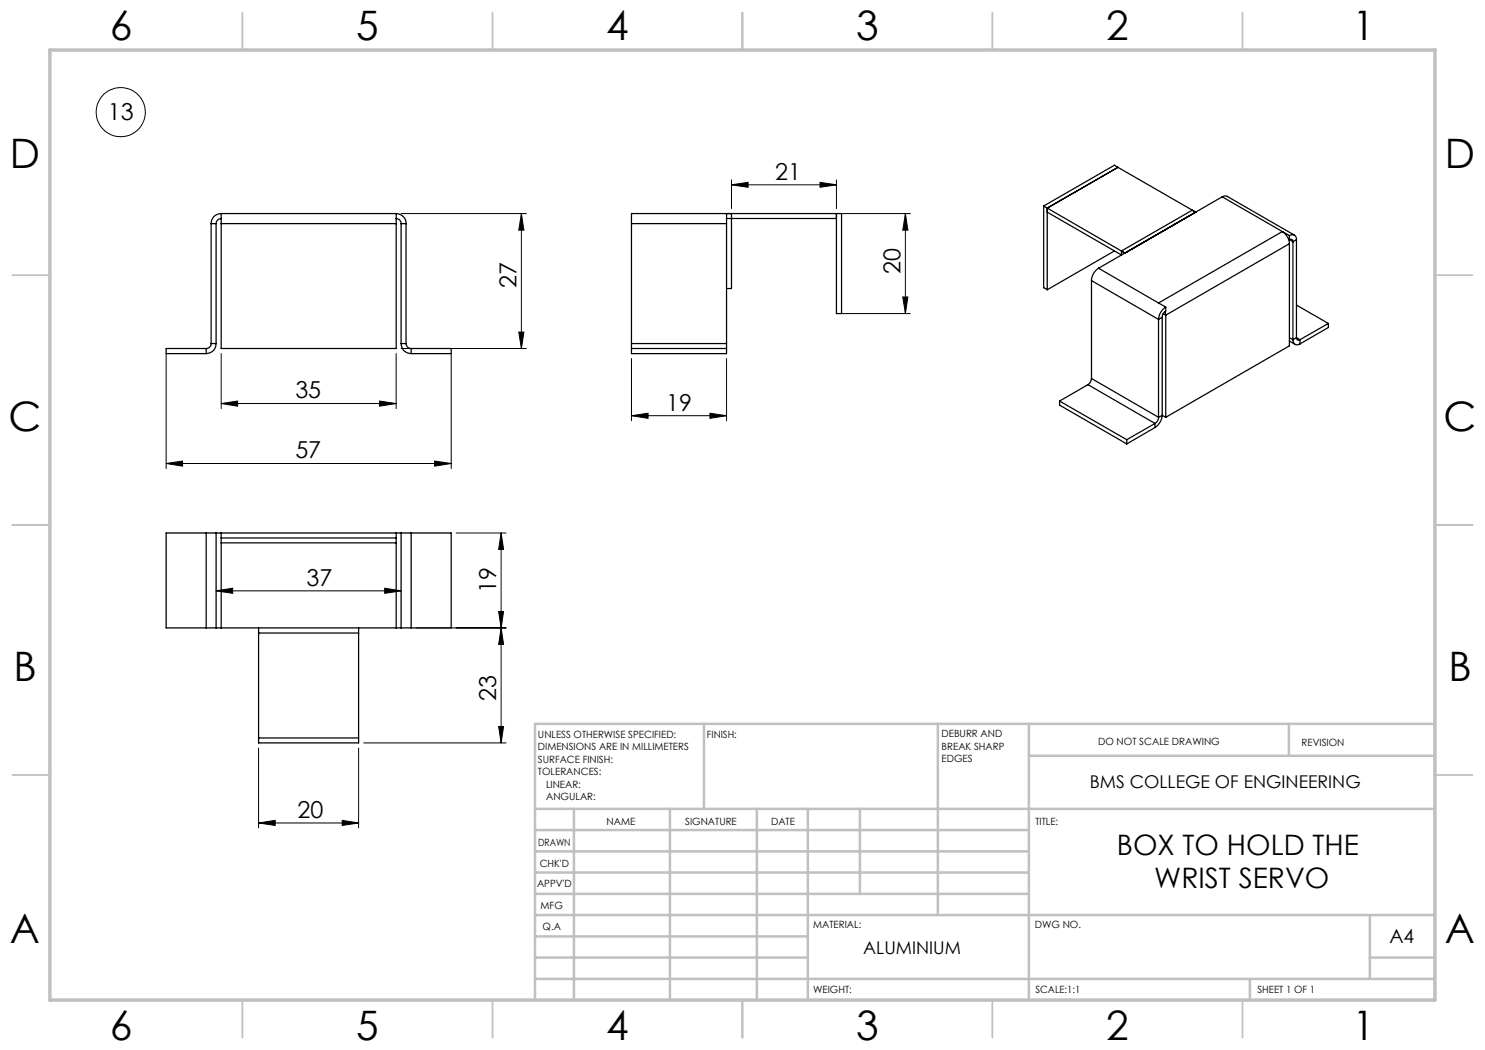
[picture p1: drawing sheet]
<svg xmlns="http://www.w3.org/2000/svg" width="297mm" height="210mm" viewBox="0 0 297 210" stroke-linecap="round" stroke-linejoin="round" font-family="sans-serif">
<g fill="none" stroke="#000" stroke-width=".2">
<path d="M146.3 37l3.3-.5v1zM146.3 36v5.7M146.3 37h21M164 36.5l3.3 .5-3.3 .5zM167.3 36v5.7M80.2 42.7h25.1M104.3 42.7v27M104.3 42.7l.5 3.3h-1zM168.3 42.7h13.8M180.6 59.4h1l-.5 3.3zM181.1 42.7l.5 3.3h-1zM181.1 42.7v20"/>
<path d="M33.2 70.7v23M44.2 70.7v11M79.2 70.7v11M80.2 69.7h25.1M90.2 70.7v23M103.8 66.4h1l-.5 3.3zM126.3 71.7v12.5M145.3 71.7v12.5M168.3 62.7h13.8M33.2 92.7l3.3-.5v1zM33.2 92.7h57M44.2 80.7l3.3-.5v1z"/>
<path d="M44.2 80.7h35M75.9 80.2l3.3 .5-3.3 .5zM86.9 92.2l3.3 .5-3.3 .5zM126.3 83.1l3.3-.5v1.1zM126.3 83.1h19M142 82.6l3.3 .5-3.3 .6zM43.2 118.2l3.3-.6v1.1zM43.2 118.2h37M76.9 117.6l3.3 .6-3.3 .5zM91.2 106.6h10M100.2 106.6l.5 3.3h-1zM100.2 106.6v42"/>
<path d="M83.2 125.6h18M99.7 122.3h1l-.5 3.3zM100.2 125.6l.5 3.3h-1zM51.7 149.6v16M71.7 149.6v16M72.7 148.6h28.5M99.7 145.3h1l-.5 3.3zM51.7 164.6l3.3-.5v1zM51.7 164.6h20M68.4 164.1l3.3 .5-3.3 .5z"/>
<circle cx="24.2" cy="22.4" r="4.9"/>
</g>
<g fill="none" stroke="#c0c0c0" stroke-width=".35">
<path d="M48.5 2.5v7.5M98.5 2.5v7.5M148.5 2.5v7.5M198.5 2.5v7.5M248.5 2.5v7.5M2.5 55h7.5M287 55h7.5M2.5 105h7.5M287 105h7.5M2.5 155h7.5M287 155h7.5M48.5 200v7.5"/>
<path d="M98.5 200v7.5M148.5 200v7.5M198.5 200v7.5M248.5 200v7.5"/>
</g>
<g fill="none" stroke="#c0c0c0" stroke-width=".5">
<path d="M140.8 144.8v17M187.6 144.8v38.2M205.8 144.8v55.2M205.8 151.2h81.2M257.8 144.8v6.4M287 144.8h-180v55.2M107 161.8h180M107 178.8h98.8M107 174.5h98.8M107 170.3h98.8M107 166h98.8M114.8 161.8v38.2"/>
<path d="M134 161.8v38.2M151.4 161.8v38.2M161.6 161.8v38.2M172 161.8v17M107 195.8h180M107 191.5h54.6M107 187.3h54.6M107 183h180M250 195.8v4.2M274 191.5h13M274 183v12.8"/>
</g>
<path d="M10 10h277v190h-277z" fill="none" stroke="#c0c0c0" stroke-width=".7"/>
<g fill="#000">
<path d="M146.3 37l3.3-.5v1zM164 36.5l3.3 .5-3.3 .5z"/>
<path d="M181.1 42.7l.5 3.3h-1zM180.6 59.4h1l-.5 3.3zM100.2 125.6l.5 3.3h-1zM99.7 145.3h1l-.5 3.3zM100.2 106.6l.5 3.3h-1zM99.7 122.3h1l-.5 3.3z"/>
<path d="M103.8 66.4h1l-.5 3.3zM104.3 42.7l.5 3.3h-1z"/>
<path d="M33.2 92.7l3.3-.5v1zM86.9 92.2l3.3 .5-3.3 .5zM126.3 83.1l3.3-.5v1.1zM142 82.6l3.3 .5-3.3 .6zM43.2 118.2l3.3-.6v1.1zM76.9 117.6l3.3 .6-3.3 .5z"/>
<path d="M75.9 80.2l3.3 .5-3.3 .5zM44.2 80.7l3.3-.5v1zM68.4 164.1l3.3 .5-3.3 .5zM51.7 164.6l3.3-.5v1z"/>
</g>
<g fill="none" stroke="#000" stroke-width=".25">
<path d="M223.6 33.5l-14.2 8.1M223.6 33.5l-.7-.5-14.2 8.2M223.6 33.5l15.5 8.9M244.4 39.4l1-.2 13.5 7.8M244.4 39.4l-24.7 14.2M244.4 39.4l12.1 6.9M42.2 44.7h1M42.2 44.7v24M43.2 44.7v24M44.2 43.7v1M44.2 43.7a1.09 1.09 0 0 0-1 1M44.2 42.7a1.97 1.97 0 0 0-2 2"/>
<path d="M44.2 42.7v1M44.2 44.7v25h35v-25M44.2 44.7h35M44.2 42.7h35M79.2 43.7v1M79.2 43.7a1.02 1.02 0 0 1 1 1M79.2 42.7a1.97 1.97 0 0 1 2 2M79.2 42.7v1M80.2 44.7h1M80.2 44.7v24M81.2 44.7v24M126.3 44.7h19"/>
<path d="M126.3 44.7v24M145.3 42.7v2M145.3 43.7h22M145.3 44.7v24M146.3 42.7v15h-1M167.3 42.7v20h1v-20h-42v2M208.7 41.2l.7 .4M208.7 41.2v16.3l.7 .5M209.4 42.4l14.9 8.6v-.8M209.4 41.6v16.4M209.4 41.6l15.6 9M218.3 56.1l13.4 7.8"/>
<path d="M218.3 56.1v19.6M219.7 53.6a3.1 3.1 0 0 0-1.4 2.5M219.7 53.6l12 7M222.9 50.2l-13.5 7.8M224.3 50.2l.7 .4M239.1 42.4l-14.1 8.2M239.1 42.4l-.7-.4-14.1 8.2M256.5 46.3l.7 .6 .5 .9M256.5 46.3l-24.8 14.3M256.5 46.3l1.4 .8M257.7 47.8l.2 .9M257.7 47.8l.9 .6"/>
<path d="M257.9 47.1a.86 .86 0 0 1 1-.1 .86 .86 0 0 1 .4 .9M257.9 47.1v.8a.44 .44 0 0 1 .5 0 .44 .44 0 0 1 .2 .5M257.9 48.7l-24.7 14.3M257.9 48.7v20.5l-24.7 14.3M258.6 48.4v19.5M259.3 47.9l-.7 .5M259.3 47.9v19.6M41.2 69.7h-8v1h8M41.2 69.7v1M42.2 68.7a.96 .96 0 0 1-1 1M42.2 68.7h1M43.2 68.7a1.97 1.97 0 0 1-2 2"/>
<path d="M80.2 68.7a1.97 1.97 0 0 0 2 2M80.2 68.7h1M81.2 68.7a1.02 1.02 0 0 0 1 1M82.2 69.7h8v1h-8M82.2 69.7v1M126.3 68.7v1M126.3 69.7h19M126.3 68.7h19M126.3 69.7v1h19v-1M145.3 68.7v1M217.6 76.9l13.4 7.8M217.6 76.9l-5.7 3.3"/>
<path d="M218.3 75.7a1.6 1.6 0 0 1-.7 1.2M218.3 75.7l13.4 7.8M231.7 60.6l1.5 .8M231.7 63.9v19.6M232.4 63.5l-.7 .4M232.4 63.5v19.6M232.6 62.8l.6 .2M233 62.3l.2 .7M233.2 61.4a3.2 3.2 0 0 0-1.5 2.5M233.2 61.4v.8a1.38 1.38 0 0 0-.8 1.3M233.2 63v20.5M257.9 68.2l1.1 .7"/>
<path d="M257.9 67.5l.7 .4M258.6 67.9a.88 .88 0 0 0 .4 1 .88 .88 0 0 0 1-.1M259.3 67.5a.42 .42 0 0 0 .2 .5 .42 .42 0 0 0 .5-.1M259.3 67.5l-.7 .4M259.3 61l6.4 3.7M259.3 67.5l.7 .4M260 67.9v.9M265.7 64.7l-5.7 3.2M265.7 64.7v.8l-5.7 3.3M211.9 80.2l13.5 7.7M211.9 80.2v.8l13.5 7.8M225.4 87.9v.9"/>
<path d="M231 84.7l-5.6 3.2M231 84.7v.8M231 85.5l-5.6 3.3M231.7 83.5a1.38 1.38 0 0 1-.7 1.2M232.4 83.1a3.2 3.2 0 0 1-1.4 2.4M232.4 83.1l-.7 .4M232.4 83.1l.8 .4M41.2 106.6h2M41.2 106.6v19M41.2 106.6h-8v19h8M43.2 106.6h1M43.2 106.6v19"/>
<path d="M44.2 107.6v1M44.2 106.6v1M44.2 108.6v17M44.2 106.6h35M44.2 107.6h35M44.2 108.6h35M79.2 106.6h1M79.2 107.6v1M79.2 106.6v1M79.2 108.6v17M80.2 106.6h2M80.2 106.6v19"/>
<path d="M82.2 106.6v19M82.2 106.6h8v19h-8M41.2 125.6h2M43.2 125.6h1M44.2 125.6h35M51.7 125.6v23h20v-23M51.7 126.6h20M79.2 125.6h1M80.2 125.6h2M51.7 147.6h20"/>
</g>
<g font-size="8.1">
<text x="22" y="8">6</text>
<text x="71.2" y="8">5</text>
<text x="121.2" y="8">4</text>
<text x="171.3" y="8">3</text>
<text x="221.3" y="8">2</text>
<text x="270.5" y="8">1</text>
<text x="2" y="33.6">D</text>
<text x="289" y="33.6">D</text>
<text x="1.7" y="86.1">C</text>
<text x="288.7" y="86.1">C</text>
<text x="2.7" y="136.1">B</text>
<text x="289.7" y="136.1">B</text>
<text x="2" y="188.6">A</text>
<text x="289" y="188.6">A</text>
<text x="22" y="208">6</text>
<text x="71.2" y="208">5</text>
<text x="121.2" y="208">4</text>
<text x="171.3" y="208">3</text>
<text x="221.3" y="208">2</text>
<text x="270.5" y="208">1</text>
</g>
<g font-size="5.6">
<text x="223.4" y="171">BOX TO HOLD THE</text>
<text x="230.8" y="177.6">WRIST SERVO</text>
</g>
<g font-size="4.7">
<text x="21.6" y="24.1">13</text>
<text x="155" y="35.9">21</text>
<text x="103.3" y="57.6" transform="rotate(-90 103.3 57.6)">27</text>
<text x="180.1" y="54.7" transform="rotate(-90 180.1 54.7)">20</text>
<text x="59.1" y="79.7">35</text>
<text x="133.2" y="82.1">19</text>
<text x="59.1" y="91.7">57</text>
<text x="61.3" y="117.1">37</text>
<text x="99.2" y="118.5" transform="rotate(-90 99.2 118.5)">19</text>
<text x="99.2" y="140.1" transform="rotate(-90 99.2 140.1)">23</text>
<text x="59.5" y="163.6">20</text>
</g>
<text font-size="3.9" x="277.9" y="188.5">A4</text>
<g font-size="3.5">
<text x="218" y="157.6">BMS COLLEGE OF ENGINEERING</text>
<text x="172.6" y="190.8">ALUMINIUM</text>
</g>
<g font-size="2">
<text x="107.6" y="147.6">UNLESS OTHERWISE SPECIFIED:</text>
<text x="141.4" y="147.6">FINISH:</text>
<text x="188.3" y="147.5">DEBURR AND</text>
<text x="188.3" y="150">BREAK SHARP</text>
<text x="219.6" y="149">DO NOT SCALE DRAWING</text>
<text x="260.3" y="149.2">REVISION</text>
<text x="107.6" y="150.1">DIMENSIONS ARE IN MILLIMETERS</text>
<text x="107.6" y="152.6">SURFACE FINISH:</text>
<text x="107.6" y="155.1">TOLERANCES:</text>
<text x="188.3" y="152.5">EDGES</text>
<text x="109.2" y="157.6">LINEAR:</text>
<text x="109.2" y="160.1">ANGULAR:</text>
<text x="121.3" y="165">NAME</text>
<text x="137" y="164.9">SIGNATURE</text>
<text x="154.2" y="164.9">DATE</text>
<text x="207.1" y="164.9">TITLE:</text>
<text x="107.6" y="169.1">DRAWN</text>
<text x="107.9" y="173.3">CHK'D</text>
<text x="107.4" y="177.4">APPV'D</text>
<text x="108.1" y="181.8">MFG</text>
<text x="108.5" y="186">Q.A</text>
<text x="162.6" y="185.5">MATERIAL:</text>
<text x="207" y="185.5">DWG NO.</text>
<text x="162.6" y="198.5">WEIGHT:</text>
<text x="207.1" y="198.6">SCALE:1:1</text>
<text x="251.5" y="198.6">SHEET 1 OF 1</text>
</g>
</svg>
